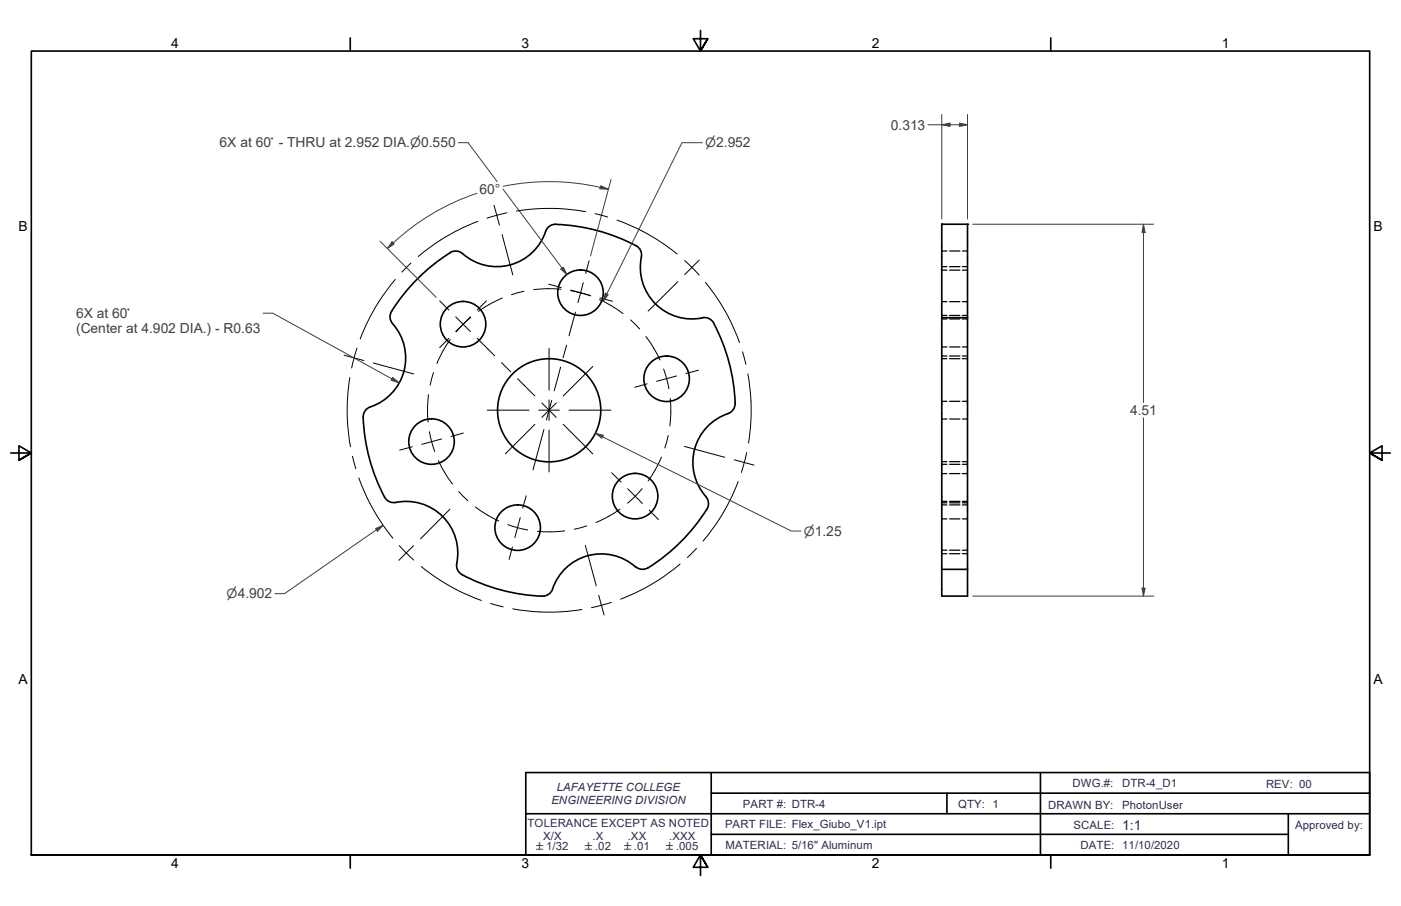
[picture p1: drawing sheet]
<svg xmlns="http://www.w3.org/2000/svg" width="432mm" height="279mm" viewBox="0 0 432 279" stroke-linecap="round" stroke-linejoin="round" font-family="sans-serif">
<!-- layer: Visible Edges(ANSI) -->
<g fill="none" stroke="#000" stroke-width=".51">
<path d="M138.7 77.9l1.7-.5 1.1 .2 1.1 .6M138.8 77.9a56.1 56.1 0 0 0-18.4 18.7l-.2 1.1 .2 1.1a21.2 21.2 0 0 1 4.3 8.5 16 16 0 0 1-11.1 18.4l-1.2 1.2a4.9 4.9 0 0 0-.4 3.3 57.4 57.4 0 0 0 6.6 23.2M171.3 69.2a3.7 3.7 0 0 0-3.6 3.3 15.8 15.8 0 0 1-25.1 5.7M171.4 69.2a56.3 56.3 0 0 1 25.2 6.9l.9 1.4 .2 1.7M197.7 79.2a15.9 15.9 0 0 0 19.4 18.7l1.7 .5 1.2 1.2M290.3 69.2h7.9v114.6h-7.9zM220 99.7a57.4 57.4 0 0 1 6.6 24.7M290.3 98h7.9M224.4 127.5a15.8 15.8 0 0 0-6.8 25.6M226.6 124.4l-.5 1.7-.7 .9-1 .5M118.5 153.3a3.6 3.6 0 0 0 4.7 1.4 16 16 0 0 1 17.5 19.7l.4 1.6 1.3 1.2M217.6 153.2l.7 1.5v1.2l-.4 1.1"/>
<path d="M217.9 157a57.4 57.4 0 0 1-18.2 18.1M142.4 177.2a57.4 57.4 0 0 0 24.8 6.7M195.9 174.8a15.8 15.8 0 0 0-25.6 6.9M195.9 174.8l1 .6 1.1 .2 1.7-.5M290.3 175.6h7.9M170.3 181.6l-.9 1.5-1.1 .6-1.1 .1"/>
<circle cx="142.7" cy="100" r="7"/>
<circle cx="178.9" cy="90.3" r="7"/>
<circle cx="205.5" cy="116.8" r="7"/>
<circle cx="133" cy="136.2" r="7"/>
<circle cx="169.3" cy="126.5" r="15.9"/>
<circle cx="195.7" cy="153" r="7"/>
<circle cx="159.5" cy="162.7" r="7"/>
</g>
<!-- layer: Hidden Edges(ANSI) -->
<g fill="none" stroke="#000" stroke-width=".38">
<path d="M290.3 77.4h1.5M292.7 77.4h3.1M296.6 77.4h1.6M290.3 98.4h1.5M290.3 97.3h1.5M290.3 83.3h1.5M290.3 93h1.5M290.3 82.2h1.5M292.7 98.4h3.1M292.7 97.3h3.1M292.7 83.3h3.1M292.7 93h3.1"/>
<path d="M292.7 82.2h3.1M296.6 98.4h1.6M296.6 97.3h1.6M296.6 83.3h1.6M296.6 93h1.6M296.6 82.2h1.6M290.3 109.8h1.5M290.3 110.6h1.5M290.3 107h1.5M292.7 109.8h3.1M292.7 110.6h3.1M292.7 107h3.1"/>
<path d="M296.6 109.8h1.6M296.6 110.6h1.6M296.6 107h1.6M290.3 123.8h1.5M290.3 129.2h1.5M292.7 123.8h3.1M292.7 129.2h3.1M296.6 123.8h1.6M296.6 129.2h1.6M290.3 155.1h1.5M290.3 154.6h1.5M290.3 146h1.5"/>
<path d="M290.3 155.7h1.5M290.3 143.2h1.5M290.3 142.4h1.5M292.7 155.1h3.1M292.7 154.6h3.1M292.7 146h3.1M292.7 155.7h3.1M292.7 143.2h3.1M292.7 142.4h3.1M296.6 155.1h1.6M296.6 154.6h1.6M296.6 146h1.6"/>
<path d="M296.6 155.7h1.6M296.6 143.2h1.6M296.6 142.4h1.6M290.3 170.8h1.5M290.3 160h1.5M290.3 169.7h1.5M292.7 170.8h3.1M292.7 160h3.1M292.7 169.7h3.1M296.6 170.8h1.6M296.6 160h1.6M296.6 169.7h1.6"/>
</g>
<!-- layer: Visible Edges(ANSI) -->
<g fill="#000">
<circle cx="290.3" cy="69.2" r=".25"/>
<circle cx="298.2" cy="69.2" r=".25"/>
</g>
<!-- layer: Border_0 -->
<path d="M107.9 11.7v4M215.9 9.4v6.3l-2.2-3.8h4.4l-2.2 3.8 2.2-3.8M323.8 11.7v4M3.3 139.7h6.4l-3.9-2.2v4.4l3.9-2.2-3.9 2.2M428.5 139.7h-6.4l3.9-2.2v4.4l-3.9-2.2 3.9 2.2M9.7 263.7v-248h412.4v248h-412.4h412.4M107.9 263.7v4M218.1 267.5l-2.2-3.8 2.2 3.8h-4.4l2.2-3.8v6.3M323.8 263.7v4" fill="none" stroke="#000" stroke-width=".51"/>
<!-- layer: Sketch Geometry(ANSI) -->
<path d="M162.1 238.3h260v25.4h-260zM219.2 238.3v25.4M320.7 238.3v25.4M162.1 251h260M219.2 257.3h177.5M219.2 244.6h202.9M291.8 244.6v6.4M397.1 251v12.7" fill="none" stroke="#000" stroke-width=".51"/>
<!-- layer: Dimensions(ANSI) -->
<path d="M290.3 38.5h2.5" fill="none" stroke="#3f3f3f" stroke-width=".31"/>
<path d="M290.3 38.5l2.5-.5v1z" fill-rule="evenodd" fill="#3f3f3f"/>
<path d="M290.3 38.5l2.5-.5v1zM295.7 38.5h2.5" fill="none" stroke="#3f3f3f" stroke-width=".31"/>
<path d="M295.7 38l2.5 .5-2.5 .5z" fill-rule="evenodd" fill="#3f3f3f"/>
<path d="M286 38.5h4.3M290.3 35.3v32.3M292.8 38.5h2.9M295.7 38l2.5 .5-2.5 .5zM298.2 35.3v32.3M352.4 69.2v2.5" fill="none" stroke="#3f3f3f" stroke-width=".31"/>
<path d="M352.4 69.2l.5 2.5h-.9z" fill-rule="evenodd" fill="#3f3f3f"/>
<path d="M352.4 69.2l.5 2.5h-.9zM352.4 181.4v2.4" fill="none" stroke="#3f3f3f" stroke-width=".31"/>
<path d="M352 181.4h.9l-.5 2.4z" fill-rule="evenodd" fill="#3f3f3f"/>
<path d="M299.8 69.2h55.8M352.4 71.7v52.4M187 90.7l-1.1 2.2M352.4 128.8v52.6M299.8 183.8h55.8M352 181.4h.9l-.5 2.4z" fill="none" stroke="#3f3f3f" stroke-width=".31"/>
<!-- layer: Center Mark(ANSI) -->
<g fill="none" stroke="#000" stroke-width=".31">
<path d="M145 97.7l-4.5 4.5M149.9 92.8l-2.8 2.8M169.1 87.6l3.9 1.1M175.9 89.5l6.1 1.6M184.9 91.9l3.9 1M138.4 104.3l-2.9 2.9M182.7 113l-9.1 9.1M199.5 118.4l-3.9 1M208.5 116l-6.1 1.6M215.3 114.2l-3.9 1M127.1 137.8l-3.9 1M136.1 135.4l-6.1 1.6"/>
<path d="M142.8 133.5l-3.8 1.1M164.8 130.9l-9 9.1M171.4 124.3l-4.4 4.4M160.3 159.6l-1.6 6.2M162.2 152.9l-1.1 3.8M188.5 145.8l2.9 2.9M193.5 150.7l4.5 4.6M200.1 157.4l2.8 2.8M157.9 168.7l-1 3.8"/>
</g>
<!-- layer: Centerline(ANSI) -->
<g fill="none" stroke="#000" stroke-width=".31">
<path d="M145.1 97.9l-4.5 4.4M154.8 91.9l-4 2-3.3 2.1M161.5 89.8l-3.9 1.1M172.9 89.2l-4-.2-4.4 .3M175.9 89.6l6.1 1.7M184.8 92.4l3.5 1.8 3.7 2.5M194.3 98.6l2.9 2.9M133.6 114.9l-1 3.9M138.8 104.7l-2.2 3.4-1.9 4M199.1 103.8l2.5 3.7 1.8 3.5M204.5 113.8l1.7 6.1M132.1 121.7l-.3 4.5 .1 4"/>
<path d="M132.3 133.1l1.7 6.2M205.9 134.3l-1 3.9M206.6 122.9l.2 4-.4 4.4M135.1 142l1.9 3.6 2.5 3.7M141.4 151.6l2.8 2.8M146.5 156.3l3.7 2.5 3.5 1.9M191.1 157l-3.4 2.2-4 1.9M197.9 150.7l-4.5 4.5M203.9 141l-2 4-2.1 3.3M156.5 161.8l6.1 1.6M174.1 163.7l-4.5 .3-4-.2M180.9 162.2l-3.9 1"/>
</g>
<!-- layer: Dimensions(ANSI) -->
<path d="M186.6 90.4l.9 .5-1.6 2z" fill-rule="evenodd" fill="#3f3f3f"/>
<path d="M216.5 44h-6.3l-23.2 46.7M173.2 82.7l1.6 2M186.6 90.4l.9 .5-1.6 2z" fill="none" stroke="#3f3f3f" stroke-width=".31"/>
<path d="M172.8 83l.9-.6 1.1 2.3z" fill-rule="evenodd" fill="#3f3f3f"/>
<path d="M141.3 44h3l8.9 12M155 58.3l18.2 24.4M121.2 74.9l-1.8 1.7M172.8 83l.9-.6 1.1 2.3z" fill="none" stroke="#3f3f3f" stroke-width=".31"/>
<!-- layer: Centerline(ANSI) -->
<g fill="none" stroke="#000" stroke-width=".31">
<path d="M135.5 92.8l2.9 2.8M140.5 97.7l4.5 4.5M177.4 96.3l-1.3 4.6M179.8 87.2l-1.7 6.1M181.5 80.5l-1 3.8M147.1 104.3l5.4 5.4M154.6 111.8l2.8 2.9M159.5 116.8l5.3 5.3M172.8 113.2l-2 7.3M174.6 106.5l-1.1 3.8M176.1 100.8l-.7 2.8M167 124.3l4.4 4.4"/>
<path d="M167.6 132.5l-3.3 12.4M170.1 123.4l-1.7 6.1M173.6 130.9l9.1 9.1"/>
</g>
<!-- layer: Dimensions(ANSI) -->
<path d="M120.8 74.5l.7 .7-2.1 1.4z" fill-rule="evenodd" fill="#3f3f3f"/>
<path d="M185 57.8l2.5 .6M120.8 74.5l.7 .7-2.1 1.4z" fill="none" stroke="#3f3f3f" stroke-width=".31"/>
<path d="M185.2 57.3l2.3 1.1-2.6-.2z" fill-rule="evenodd" fill="#3f3f3f"/>
<path d="M147 59.6a70.5 70.5 0 0 0-25.8 15.3M155 57.5a70.5 70.5 0 0 1 30.1 .3M185.2 57.3l2.3 1.1-2.6-.2zM188.3 55.3l-6.3 23.6M117.1 74.4l17.3 17.3M120.8 116.8l2.2 1.2" fill="none" stroke="#3f3f3f" stroke-width=".31"/>
<!-- layer: Center Mark(ANSI) -->
<g fill="none" stroke="#000" stroke-width=".31">
<path d="M152.3 63.3l1.6 6.1M154.7 72.3l3.4 12.5M208.9 86.9l-9.1 9M215.5 80.2l-4.5 4.5M106 109.5l6.1 1.7M115.1 112l12.4 3.3M169.2 107.4v12.9M150.2 126.5h12.9M166.1 126.5h6.3M169.2 123.3v6.4M169.2 132.7v12.8M175.4 126.5h12.9"/>
<path d="M210.9 137.7l12.5 3.3M138.7 157l-9.1 9.2M226.3 141.8l6.1 1.6M127.4 168.3l-4.5 4.5M180.4 168.2l3.4 12.5M184.5 183.6l1.7 6.1"/>
</g>
<!-- layer: Centerline(ANSI) -->
<g fill="none" stroke="#000" stroke-width=".31">
<path d="M147.3 68.3a62.3 62.3 0 0 0-18.4 10.8M156.2 65.6l-6.1 1.7M172 64.3h-5.8l-7 .8M172 64.3l8.5 1M183.4 65.9l3.9 1M190.2 67.9a62.3 62.3 0 0 1 18.5 10.5M121.8 86.2a62.3 62.3 0 0 0-10.8 18.3M126.7 81.1l-2.9 2.8M211 80.3l4.5 4.5M217.4 87.1a62.3 62.3 0 0 1 10.5 18.5M107.8 116.4a62.3 62.3 0 0 0 .2 21.4M110 107.4l-1.6 6.1"/>
<path d="M228.9 108.5l1 3.9M230.5 115.3l1 8.5M230.1 139.6l-1.6 6.1M231.5 123.8l-.1 7-.7 5.8M108.6 140.7l1.1 3.9M110.6 147.4a62.3 62.3 0 0 0 10.5 18.6M227.5 148.5a62.3 62.3 0 0 1-10.8 18.4M123 168.2l4.5 4.5M129.8 174.7a62.2 62.2 0 0 0 18.6 10.5M209.6 173.9a62.3 62.3 0 0 1-18.4 10.9M214.7 169.1l-2.9 2.8M151.2 186.1l3.9 1"/>
<path d="M158 187.8a62.3 62.3 0 0 0 21.3 .2M188.4 185.8l-6.1 1.6"/>
</g>
<!-- layer: Dimensions(ANSI) -->
<path d="M121 116.4l2 1.6-2.4-.7z" fill-rule="evenodd" fill="#3f3f3f"/>
<path d="M81.1 96.6h3l36.7 20.2M121 116.4l2 1.6-2.4-.7zM118.1 162l-2.1 1.4" fill="none" stroke="#3f3f3f" stroke-width=".31"/>
<path d="M115.8 163l2.3-1-1.8 1.8z" fill-rule="evenodd" fill="#3f3f3f"/>
<path d="M183.5 133.6l2.2 1.1M115.8 163l2.3-1-1.8 1.8zM116 163.4l-28.3 19.7h-3" fill="none" stroke="#3f3f3f" stroke-width=".31"/>
<path d="M183.5 133.6l2.4 .6-.4 .9z" fill-rule="evenodd" fill="#3f3f3f"/>
<path d="M183.5 133.6l2.4 .6-.4 .9zM185.7 134.7l58.2 29.1h3" fill="none" stroke="#3f3f3f" stroke-width=".31"/>
<g font-size="4.3">
<text x="52.8" y="14.7">4</text>
<text x="160.7" y="14.7">3</text>
<text x="268.7" y="14.7">2</text>
<text x="376.6" y="14.7">1</text>
<text x="5.7" y="71.4">B</text>
<text x="423.3" y="71.4">B</text>
<text x="5.7" y="211.1">A</text>
<text x="423.3" y="211.1">A</text>
<text x="52.8" y="267.7">4</text>
<text x="160.7" y="267.7">3</text>
<text x="268.7" y="267.7">2</text>
<text x="376.6" y="267.7">1</text>
</g>
<g font-size="4.3" fill="#3f3f3f">
<text x="274.6" y="40">0.313</text>
<text x="67.7" y="45.5">6X at 60° - THRU at 2.952 DIA.⌀0.550</text>
<text x="147.8" y="59.9">60°</text>
<text x="23.4" y="98">6X at 60°</text>
<text x="23.4" y="102.8">(Center at 4.902 DIA.) - R0.63</text>
<text x="348.3" y="128">4.51</text>
</g>
<text font-size="4.3" fill="#262659" x="345.9" y="256">1:1</text>
<g font-size="3.9" fill="#3f3f3f">
<text x="217.3" y="45.5">⌀2.952</text>
<text x="247.7" y="165.2">⌀1.25</text>
<text x="69.8" y="184.5">⌀4.902</text>
</g>
<g font-size="3.5" fill="#262659">
<text x="171.6" y="243.9">LAFAYETTE COLLEGE</text>
<text x="330.6" y="242.6">DWG.#:</text>
<text x="345.9" y="242.6">DTR-4_D1</text>
<text x="390.2" y="243">REV: 00</text>
<text x="169.9" y="247.8">ENGINEERING DIVISION</text>
<text x="229" y="249.1">PART #: DTR-4</text>
<text x="295.3" y="249.1">QTY: 1</text>
<text x="323.1" y="249.4">DRAWN BY:</text>
<text x="345.9" y="249.4">PhotonUser</text>
<text x="162.6" y="254.9">TOLERANCE EXCEPT AS NOTED</text>
<text x="223.5" y="255.4">PART FILE: Flex_Giubo_V1.ipt</text>
<text x="330.9" y="255.5">SCALE:</text>
<text x="399.2" y="255.7">Approved by:</text>
<text x="167.4" y="259">X/X</text>
<text x="182.6" y="259">.X</text>
<text x="193.5" y="259">.XX</text>
<text x="206.2" y="259">.XXX</text>
<text x="223.6" y="261.7">MATERIAL: 5/16&quot; Aluminum</text>
<text x="333.1" y="261.7">DATE: 11/10/2020</text>
</g>
<g font-size="3.3" fill="#262659">
<text x="165.3" y="262.1">±1/32</text>
<text x="180.3" y="262">±.02</text>
<text x="192.3" y="262">±.01</text>
<text x="205.3" y="262">±.005</text>
</g>
</svg>
